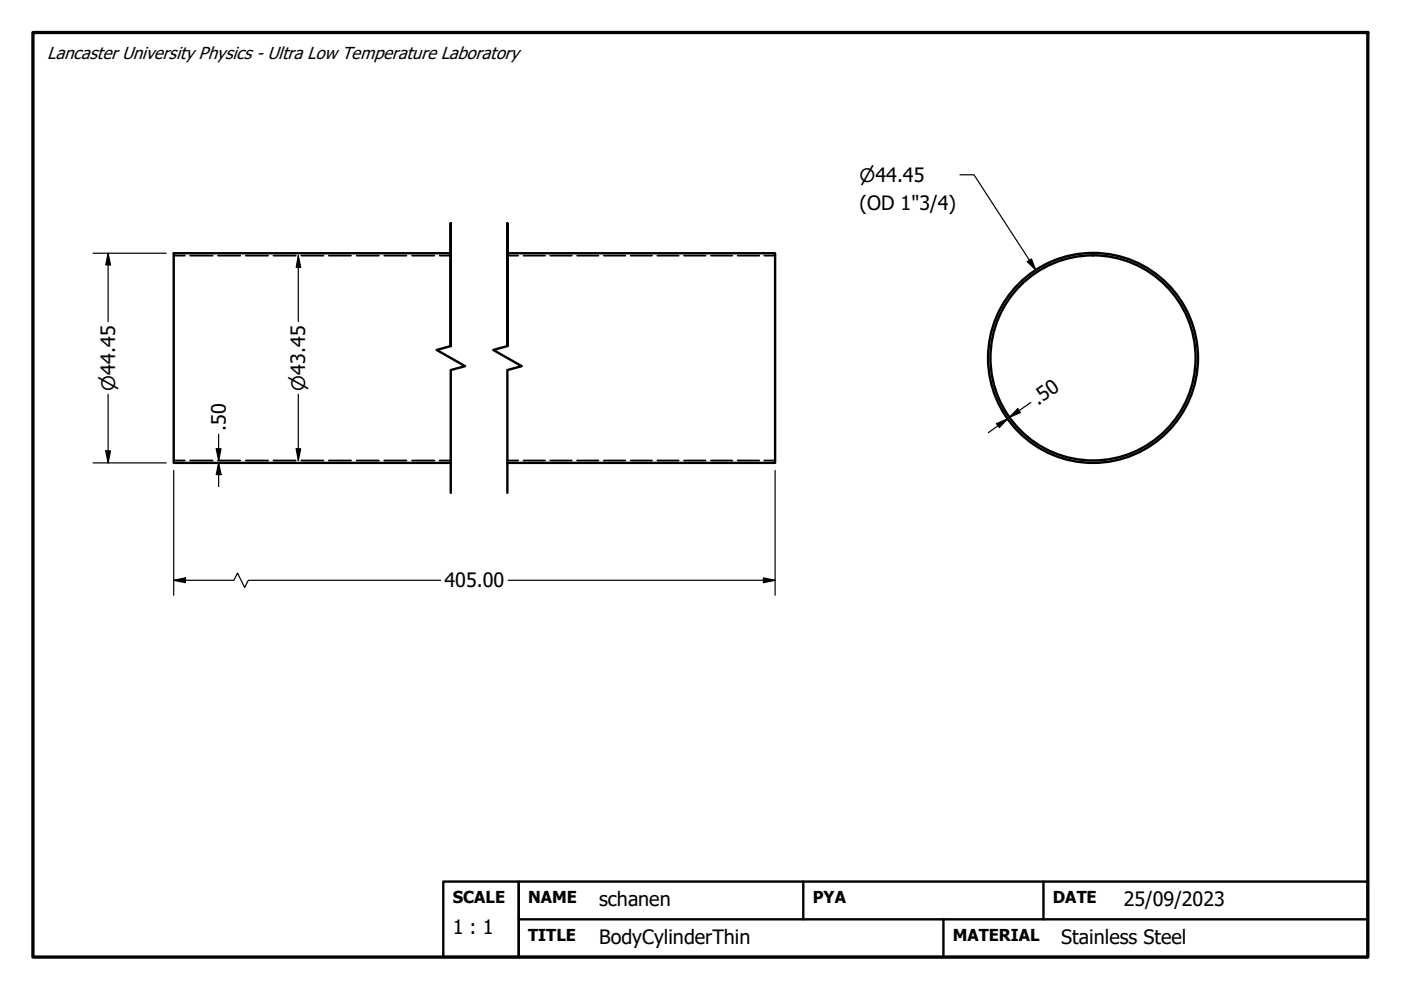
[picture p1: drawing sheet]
<svg xmlns="http://www.w3.org/2000/svg" width="297mm" height="210mm" viewBox="0 0 297 210" stroke-linecap="round" stroke-linejoin="round" font-family="sans-serif">
<!-- layer: Hidden (ANSI) -->
<g fill="none" stroke="#000" stroke-width=".38">
<path d="M36.8 54.2h2.4M40.3 54.2h4.8M46.2 54.2h4.7M52.1 54.2h4.7M58 54.2h4.7M63.9 54.2h4.7M69.7 54.2h4.7M75.6 54.2h4.7M81.5 54.2h4.7M87.4 54.2h4.7M93.2 54.2h2.4M107.6 54.2h2.3"/>
<path d="M111 54.2h4.6M116.6 54.2h4.6M122.4 54.2h4.5M128 54.2h4.6M133.7 54.2h4.5M139.4 54.2h4.5M145 54.2h4.6M150.7 54.2h4.6M156.4 54.2h4.6M162.1 54.2h2.2M36.8 97.6h2.4M40.3 97.6h4.8"/>
<path d="M46.2 97.6h4.7M52.1 97.6h4.7M58 97.6h4.7M63.9 97.6h4.7M69.7 97.6h4.7M75.6 97.6h4.7M81.5 97.6h4.7M87.4 97.6h4.7M93.2 97.6h2.4M107.6 97.6h2.3M111 97.6h4.6M116.6 97.6h4.6"/>
<path d="M122.4 97.6h4.5M128 97.6h4.6M133.7 97.6h4.5M139.4 97.6h4.5M145 97.6h4.6M150.7 97.6h4.6M156.4 97.6h4.6M162.1 97.6h2.2"/>
</g>
<!-- layer: Break Line (ANSI) -->
<path d="M95.6 73.4v-26.1v26.1l-3 .8 6 3.4-3 .9v26M107.6 73.4v-26.1v26.1l-3 .8 6 3.4-3 .9v26" fill="none" stroke="#000" stroke-width=".51"/>
<!-- layer: Visible (ANSI) -->
<g fill="none" stroke="#000" stroke-width=".51">
<path d="M95.6 53.7h-58.8v44.4h58.8M107.6 53.7h56.7v44.4h-56.7"/>
<circle cx="231.7" cy="75.9" r="22.3"/>
<circle cx="231.7" cy="75.9" r="21.8"/>
</g>
<!-- layer: Border (ANSI) -->
<path d="M7 6.9h283v196h-283z" fill="none" stroke="#000" stroke-width=".7"/>
<!-- layer: Title (ANSI) -->
<path d="M94 186.9h16v16h-16zM110 186.9h180v16h-180zM110 194.9h180M170.3 186.9v8M200 194.9v8M221.2 186.9v8" fill="none" stroke="#000" stroke-width=".51"/>
<!-- layer: Dimension (ANSI) -->
<g fill="none" stroke="#000" stroke-width=".25">
<path d="M203.5 37.1h3l13.1 20.1M19.7 53.7h15.5M22.9 53.7l.5 2.5h-1zM22.9 53.7v14.5M63.2 54.2l.6 2.5h-1zM63.2 54.2v14M217.8 55.5l.9-.6 .9 2.3zM19.7 98.1h15.5M22.4 95.6h1l-.5 2.5zM22.9 83.6v14.5M36.8 99.7v26.5M45.8 95.2h1.1l-.5 2.4z"/>
<path d="M46.4 98.1l.5 2.5h-1.1zM46.4 92v5.6M46.4 98.1v5.1M62.8 95.2h1l-.6 2.4zM63.2 83.6v14M164.3 99.7v26.5M211.3 89.8l2.3-1-1.7 1.8zM213.6 88.8l-4.1 2.9M215.8 86.6l.5 .9-2.3 1zM218.6 85.3l-4.6 3.2M36.8 123l2.5-.5v1zM36.8 123h12.8l.8-1.5 1.5 3.1 .7-1.6h40.8"/>
<path d="M107.8 123h56.5M161.9 122.5l2.4 .5-2.4 .5z"/>
</g>
<path d="M22.9 53.7l.5 2.5h-1zM63.2 54.2l.6 2.5h-1zM217.8 55.5l.9-.6 .9 2.3zM22.4 95.6h1l-.5 2.5zM45.8 95.2h1.1l-.5 2.4zM62.8 95.2h1l-.6 2.4zM211.3 89.8l2.3-1-1.7 1.8zM215.8 86.6l.5 .9-2.3 1zM46.4 98.1l.5 2.5h-1.1zM36.8 123l2.5-.5v1zM161.9 122.5l2.4 .5-2.4 .5z" fill="#000"/>
<g font-size="4.2">
<text x="182.2" y="44.5">(OD 1&quot;3/4)</text>
<text x="220.1" y="86.1" transform="rotate(-36 220.1 86.1)">.50</text>
<text x="47.9" y="91.3" transform="rotate(-90 47.9 91.3)">.50</text>
<text x="94.2" y="124.6">405.00</text>
<text x="96" y="198">1 : 1</text>
<text x="127" y="192.1">schanen</text>
<text x="238.3" y="192.1">25/09/2023</text>
<text x="127" y="200.1">BodyCylinderThin</text>
<text x="225" y="200.1">Stainless Steel</text>
</g>
<g font-size="3.9">
<text x="182.2" y="38.5">⌀44.45</text>
<text x="24.4" y="82.8" transform="rotate(-90 24.4 82.8)">⌀44.45</text>
<text x="64.7" y="82.8" transform="rotate(-90 64.7 82.8)">⌀43.45</text>
</g>
<text font-size="3.7" x="10" y="12.5">Lancaster University Physics - Ultra Low Temperature Laboratory</text>
<g font-size="3.5">
<text x="96" y="191.5">SCALE</text>
<text x="112" y="191.4">NAME</text>
<text x="172.3" y="191.4">PYA</text>
<text x="223.2" y="191.4">DATE</text>
<text x="112" y="199.4">TITLE</text>
<text x="202" y="199.4">MATERIAL</text>
</g>
</svg>
